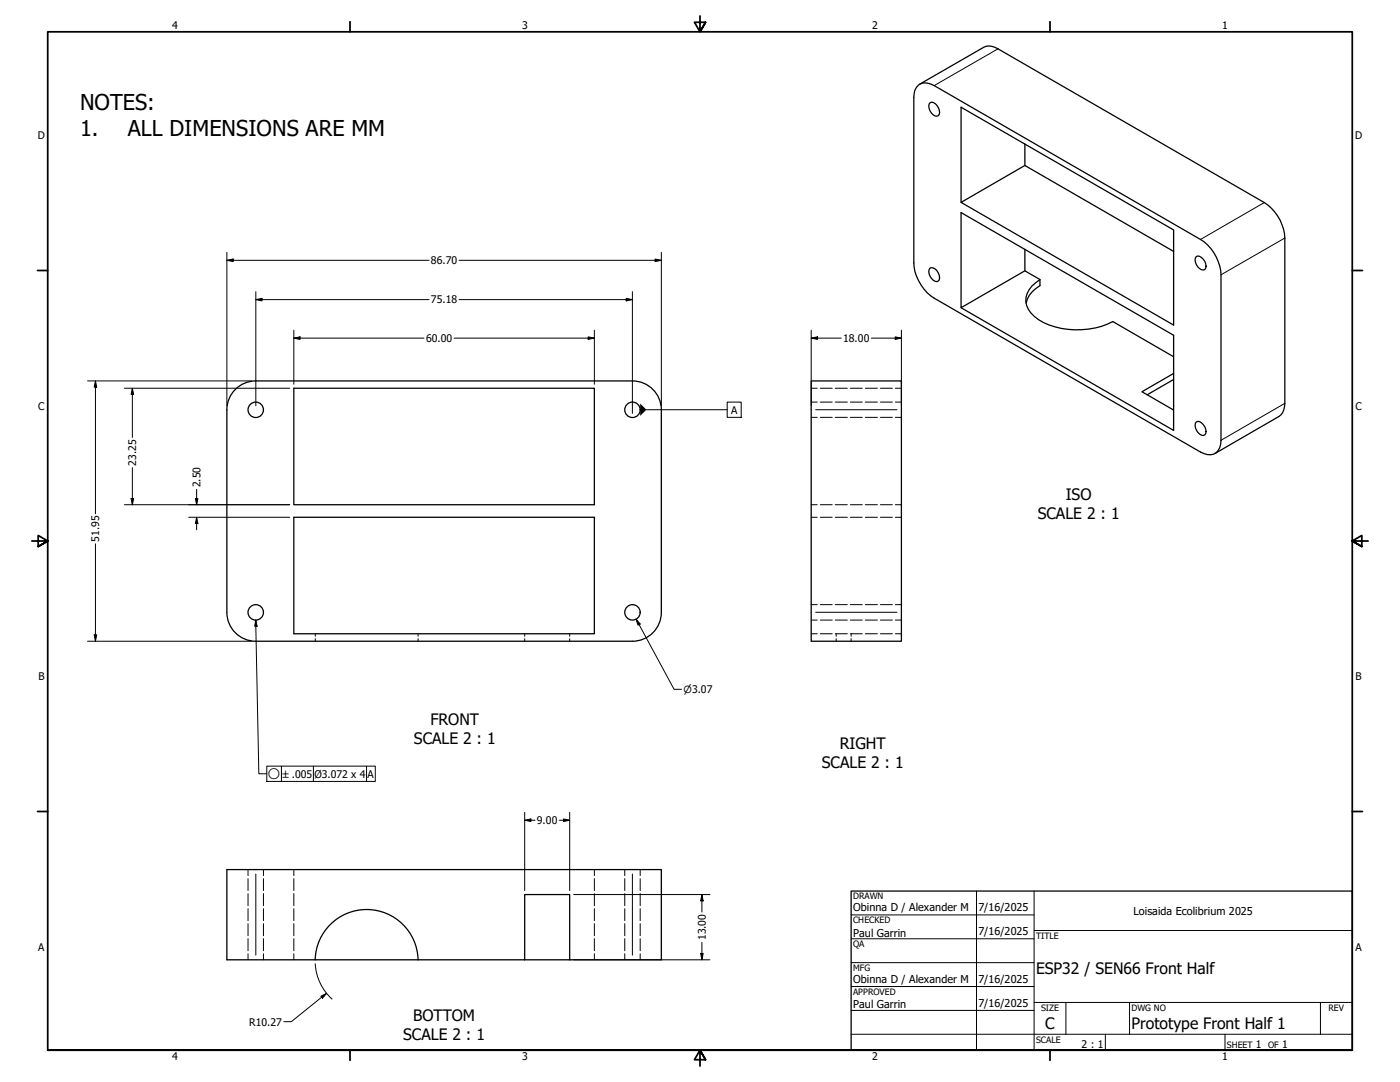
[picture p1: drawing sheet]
<svg xmlns="http://www.w3.org/2000/svg" width="559mm" height="432mm" viewBox="0 0 559 432" stroke-linecap="round" stroke-linejoin="round" font-family="sans-serif">
<!-- layer: Hidden (ANSI) -->
<g fill="none" stroke="#000" stroke-width=".4">
<path d="M323.8 154.9h2.4M327.4 154.9h4.8M333.4 154.9h4.8M339.4 154.9h4.8M345.4 154.9h4.8M351.4 154.9h4.8M357.4 154.9h2.4M323.8 166.6h2.4M323.8 160.5h2.4M327.4 166.6h4.8M327.4 160.5h4.8M333.4 166.6h4.8"/>
<path d="M333.4 160.5h4.8M339.4 166.6h4.8M339.4 160.5h4.8M345.4 166.6h4.8M345.4 160.5h4.8M351.4 166.6h4.8M351.4 160.5h4.8M357.4 166.6h2.4M357.4 160.5h2.4M323.8 201.4h2.4M323.8 206.4h2.4M327.4 201.4h4.8"/>
<path d="M327.4 206.4h4.8M333.4 201.4h4.8M333.4 206.4h4.8M339.4 201.4h4.8M339.4 206.4h4.8M345.4 201.4h4.8M345.4 206.4h4.8M351.4 201.4h4.8M351.4 206.4h4.8M357.4 201.4h2.4M357.4 206.4h2.4M125.9 252.9v1"/>
<path d="M125.9 254.9v1M166.9 252.9v1M166.9 254.9v1M209.4 252.9v1M209.4 254.9v1M227.4 252.9v1M227.4 254.9v1M323.8 247.5h2.4M323.8 241.3h2.4M323.8 252.9h2.4M327.4 247.5h4.8M327.4 241.3h4.8"/>
<path d="M327.4 252.9h4.8M333.4 247.5h4.8M333.4 241.3h4.8M333.4 252.9h4.8M333.8 252.9v1M333.8 254.9v1M339.4 247.5h4.8M339.4 241.3h4.8M339.4 252.9h4.8M339.7 252.9v1M339.7 254.9v1M345.4 247.5h4.8"/>
<path d="M345.4 241.3h4.8M345.4 252.9h4.8M351.4 247.5h4.8M351.4 241.3h4.8M351.4 252.9h4.8M357.4 247.5h2.4M357.4 241.3h2.4M357.4 252.9h2.4M99 347v2.4M99 350.6v4.8M99 356.6v4.8M105.2 347v2.4"/>
<path d="M105.2 350.6v4.8M105.2 356.6v4.8M117.3 347v2.4M117.3 350.6v4.8M117.3 356.6v4.8M237.2 347v2.4M237.2 350.6v4.8M237.2 356.6v4.8M249.4 347v2.4M249.4 350.6v4.8M249.4 356.6v4.8M255.5 347v2.4"/>
<path d="M255.5 350.6v4.8M255.5 356.6v4.8M99 362.6v4.8M99 368.6v4.8M99 374.6v4.8M105.2 362.6v4.8M105.2 368.6v4.8M105.2 374.6v4.8M117.3 362.6v4.8M117.3 368.6v4.8M117.3 374.6v4.8M237.2 362.6v4.8"/>
<path d="M237.2 368.6v4.8M237.2 374.6v4.8M249.4 362.6v4.8M249.4 368.6v4.8M249.4 374.6v4.8M255.5 362.6v4.8M255.5 368.6v4.8M255.5 374.6v4.8M99 380.6v2.4M105.2 380.6v2.4M117.3 380.6v2.4M237.2 380.6v2.4"/>
<path d="M249.4 380.6v2.4M255.5 380.6v2.4"/>
</g>
<!-- layer: Visible (ANSI) -->
<g fill="none" stroke="#000" stroke-width=".51">
<path d="M366.6 33.9a5.3 5.3 0 0 1 6.3 .3l106.3 61.4a17.9 17.9 0 0 1 8.2 14.1v66a4.9 4.9 0 0 1-5.4 5.7l-2.8-1-106.3-61.4a18 18 0 0 1-8.2-14.1v-66a5.8 5.8 0 0 1 1.9-5zM367.1 33.6l25.5-14.7a5.4 5.4 0 0 1 5.7 .6l106.3 61.3a18.1 18.1 0 0 1 8.2 14.2v66a6.2 6.2 0 0 1-2.4 5.2l-25.5 14.8M371.2 41a2.11 2.11 0 0 1 2.8 1 3.5 3.5 0 0 1 .5 4.2 3.1 3.1 0 0 1-3.7-3v-1.7zM409.1 57.5v8.5l59.3 34.3M409.1 66l-25.5 14.8 84.8 48.9v-37.9l-84.8-49v38M409.1 99.5v8.6l6 3.5v2.4a11.2 11.2 0 0 0-5.5 7M371.2 107a3.1 3.1 0 0 1 3.7 2.9 1.7 1.7 0 0 1-.9 2.5 3.9 3.9 0 0 1-2.8-5.4zM409.1 108.1l-25.5 14.7v-38l84.8 49v38l-84.8-49M415.1 111.6a10.2 10.2 0 0 0-5.7 8.7 11.4 11.4 0 0 0 7.1 8.4 32.3 32.3 0 0 0 27.7-.4l24.2 14.1M477.5 102.4a3.5 3.5 0 0 1 3.9 3.8l-.5 1.4a3.3 3.3 0 0 1-3.8-3l-.1-.9zM93.9 155.4l2-1.6 2.3-1.1 3.9-.7h150.3a11.5 11.5 0 0 1 11.6 11.5v80.9a11.5 11.5 0 0 1-11.6 11.5h-150.3a11.5 11.5 0 0 1-11.5-11.6v-80.8l.6-3.8 1.1-2.3zM117.3 154.9h119.9v46.5h-119.9z"/>
<path d="M323.8 152h36v103.9h-36zM468.4 149l-12.6 7.3 12.6 7.3M468.4 151.4l-10.5 6.1M477.5 168.4a2.11 2.11 0 0 1 2.8 1 3.4 3.4 0 0 1 .6 4.1 3.1 3.1 0 0 1-3.8-2.9v-1.7zM117.3 206.4h119.9v46.5h-119.9zM90.6 347h173.4v36h-173.4zM166.9 383a20.5 20.5 0 0 0-20.6-20 20.5 20.5 0 0 0-20.5 20M209.4 383v-26h18v26"/>
<circle cx="102.1" cy="163.5" r="3.1"/>
<circle cx="252.4" cy="163.5" r="3.1"/>
<circle cx="102.1" cy="244.4" r="3.1"/>
<circle cx="252.4" cy="244.4" r="3.1"/>
</g>
<!-- layer: Visible Narrow (ANSI) -->
<path d="M398.3 19.5l-25.4 14.7M504.6 80.8l-25.4 14.8M512.8 95l-25.4 14.7M325.6 163.5h32.4M512.8 161l-25.4 14.7M325.6 244.3h32.4M102.1 348.8v32.4M252.4 348.8v32.4" fill="none" stroke="#000" stroke-width=".4"/>
<!-- layer: Border (ANSI) -->
<g fill="none" stroke="#000" stroke-width=".7">
<path d="M139.7 8.6v4.1M279.4 6.3v6.4l-2.2-3.8h4.4l-2.2 3.8 2.2-3.8M419.1 8.6v4.1M15 107.9h4M539.8 107.9h4M12.7 215.9h6.3l-3.8-2.2v4.4l3.8-2.2-3.8 2.2M546.1 215.9h-6.3l3.8-2.2v4.4l-3.8-2.2 3.8 2.2M15 323.8h4M539.8 323.8h4M19 419.1v-406.4h520.8v406.4h-520.8h520.8M139.7 419.1v4.1M419.1 419.1v4.1"/>
<path d="M281.6 422.9l-2.2-3.8 2.2 3.8h-4.4l2.2-3.8v6.3"/>
</g>
<!-- layer: Title (ANSI) -->
<g fill="none" stroke="#000" stroke-width=".4">
<path d="M389.8 355.6v63.5M412.7 355.6v63.5M339.7 365.1h73M339.7 374.6h73M412.7 371.3h127.1M339.7 384.2h73M339.7 393.7h73M339.7 412.7h200.1M339.7 403.2h73M412.7 400h127.1M425.4 400v12.7M441.2 412.7v6.4"/>
<path d="M450.8 400v12.7M488.9 412.7v6.4M527 400v12.7"/>
</g>
<path d="M339.7 355.6h200.1v63.5h-200.1z" fill="none" stroke="#000" stroke-width=".51"/>
<!-- layer: Dimension (ANSI) -->
<g fill="none" stroke="#000" stroke-width=".4">
<path d="M90.6 103.9l2.5-.5v1zM90.6 103.9h80.7M90.6 100.7v61.2M102.1 119.6l2.5-.5v1zM102.1 119.6h69.2M102.1 116.4v45.5M183.3 103.9h80.7M183.3 119.6h69.1M249.9 119.1l2.5 .5-2.5 .5zM252.4 116.4v48.6M261.5 103.4l2.5 .5-2.5 .5zM264 100.7v61.2"/>
<path d="M117.3 134.9l2.5-.5v1zM117.3 134.9h51.9M117.3 131.8v21.6M181.2 134.9h56M234.8 134.4l2.4 .5-2.4 .5zM237.2 131.8v21.6M323.8 134.9l2.5-.5v1zM323.8 134.9h12M323.8 131.8v30.1M347.8 134.9h12M357.3 134.4l2.5 .5-2.5 .5zM359.8 131.8v30.1"/>
<path d="M34.9 152h65.6M38.1 152l.5 2.5h-1zM38.1 152v53M49.7 154.9h65.9M52.8 154.9l.5 2.5h-1zM52.8 154.9v19.7M52.3 198.9h1l-.5 2.5zM52.8 186.6v14.8M78 198.9h1l-.5 2.5zM78.5 195.3v6.1M38.1 217v38.9M49.7 201.4h65.9"/>
<path d="M75.3 206.4h40.3M78.5 206.4l.5 2.5h-1zM78.5 206.4v5.1M34.9 255.9h65.6M37.6 253.4h1l-.5 2.5zM253.9 247.1l1.6 1.9-.9 .5zM253.9 247.1l15.1 28h3M209.4 327.3l2.5-.5v1.1zM209.4 327.3h4.2M209.4 324.2v31.2M223.3 327.3h4.1M224.9 326.8l2.5 .5-2.5 .6z"/>
<path d="M227.4 324.2v31.2M229 357h54.3M280.2 357l.5 2.5h-1zM280.2 357v7M280.2 376v7M125.8 384.6a20.5 20.5 0 0 0 6.7 14.1M128.1 397.6l2.3-1.2-1.7 1.9zM130.4 396.4l-14.1 11.3h-3M229 383h54.3M279.7 380.5h1l-.5 2.5z"/>
</g>
<g fill="#000">
<path d="M90.6 103.9l2.5-.5v1zM102.1 119.6l2.5-.5v1zM261.5 103.4l2.5 .5-2.5 .5zM117.3 134.9l2.5-.5v1zM234.8 134.4l2.4 .5-2.4 .5zM249.9 119.1l2.5 .5-2.5 .5zM323.8 134.9l2.5-.5v1zM357.3 134.4l2.5 .5-2.5 .5zM38.1 152l.5 2.5h-1zM52.8 154.9l.5 2.5h-1zM52.3 198.9h1l-.5 2.5zM78 198.9h1l-.5 2.5z"/>
<path d="M78.5 206.4l.5 2.5h-1zM37.6 253.4h1l-.5 2.5zM253.9 247.1l1.6 1.9-.9 .5zM209.4 327.3l2.5-.5v1.1zM224.9 326.8l2.5 .5-2.5 .6zM280.2 357l.5 2.5h-1zM128.1 397.6l2.3-1.2-1.7 1.9zM279.7 380.5h1l-.5 2.5z"/>
</g>
<!-- layer: Symbol (ANSI) -->
<path d="M255.5 161l2.5 2.5-2.5 2.5zM102.1 247.5l.5 2.4h-.9z" fill="#000"/>
<path d="M258 163.5h32.3M290.3 160.5h5.5v6.1h-5.5zM102.1 247.5l.5 2.4h-.9zM102.1 247.5l1.2 61.3h3.2M106.5 305.8h43.3v6h-43.3zM112.3 305.8v6M125.1 305.8v6M146.3 305.8v6" fill="none" stroke="#000" stroke-width=".4"/>
<g font-size="8.7">
<text x="31.9" y="44">NOTES:</text>
<text x="31.9" y="54.4">1.</text>
<text x="51" y="54.4">ALL DIMENSIONS ARE MM</text>
</g>
<g font-size="6.3">
<text x="425.4" y="199.4">ISO</text>
<text x="414.2" y="206.9">SCALE 2 : 1</text>
<text x="171.8" y="289.2">FRONT</text>
<text x="165.2" y="296.7">SCALE 2 : 1</text>
<text x="335.2" y="298.8">RIGHT</text>
<text x="328" y="306.4">SCALE 2 : 1</text>
<text x="413.5" y="388.7">ESP32 / SEN66 Front Half</text>
<text x="164.8" y="407.4">BOTTOM</text>
<text x="417.2" y="410.6">C</text>
<text x="451.6" y="410.7">Prototype Front Half 1</text>
<text x="160.9" y="414.8">SCALE 2 : 1</text>
</g>
<g font-size="4.3">
<text x="340.5" y="363.7">Obinna D / Alexander M</text>
<text x="390.5" y="363.7">7/16/2025</text>
<text x="452.4" y="365.1">Loisaida Ecolibrium 2025</text>
<text x="340.5" y="373.8">Paul Garrin</text>
<text x="390.5" y="373.2">7/16/2025</text>
<text x="340.5" y="392.2">Obinna D / Alexander M</text>
<text x="390.5" y="392.2">7/16/2025</text>
<text x="390.5" y="401.8">7/16/2025</text>
<text x="340.5" y="402.4">Paul Garrin</text>
</g>
<g font-size="4.2">
<text x="68.7" y="11.7">4</text>
<text x="208.4" y="11.7">3</text>
<text x="348.1" y="11.7">2</text>
<text x="487.8" y="11.7">1</text>
<text x="15.1" y="55.5">D</text>
<text x="540.9" y="55.5">D</text>
<text x="172" y="105.4">86.70</text>
<text x="172" y="121.1">75.18</text>
<text x="170.1" y="136.5">60.00</text>
<text x="336.5" y="136.5">18.00</text>
<text x="15.2" y="163.4">C</text>
<text x="291.8" y="165">A</text>
<text x="541" y="163.4">C</text>
<text x="54.4" y="185.8" transform="rotate(-90 54.4 185.8)">23.25</text>
<text x="80" y="194.5" transform="rotate(-90 80 194.5)">2.50</text>
<text x="39.6" y="216.2" transform="rotate(-90 39.6 216.2)">51.95</text>
<text x="15.3" y="271.4">B</text>
<text x="541.1" y="271.4">B</text>
<text x="125.5" y="310.3">Ø3.072 x 4</text>
<text x="146.7" y="310.3">A</text>
<text x="214.3" y="328.9">9.00</text>
<text x="281.7" y="375.2" transform="rotate(-90 281.7 375.2)">13.00</text>
<text x="15.2" y="379.3">A</text>
<text x="541" y="379.3">A</text>
<text x="99.5" y="409.3">R10.27</text>
<text x="431.7" y="418.3">2 : 1</text>
<text x="501.3" y="418.3">1</text>
<text x="511.8" y="418.3">1</text>
<text x="68.7" y="423.2">4</text>
<text x="208.4" y="423.2">3</text>
<text x="348.1" y="423.2">2</text>
<text x="487.8" y="423.2">1</text>
</g>
<g font-size="3.9">
<text x="272.9" y="276.5">⌀3.07</text>
<text x="106.9" y="311">○</text>
<text x="112.8" y="310.3">±.005</text>
</g>
<g font-size="3.5">
<text x="340.5" y="358.9">DRAWN</text>
<text x="340.5" y="368.5">CHECKED</text>
<text x="413.5" y="374.6">TITLE</text>
<text x="340.5" y="378">QA</text>
<text x="340.5" y="387.5">MFG</text>
<text x="340.5" y="397.1">APPROVED</text>
<text x="415.5" y="403.4">SIZE</text>
<text x="451.6" y="403.4">DWG NO</text>
<text x="530.3" y="403.4">REV</text>
<text x="413.5" y="416.1">SCALE</text>
<text x="489.7" y="418.3">SHEET</text>
<text x="506.2" y="418.3">OF</text>
</g>
</svg>
